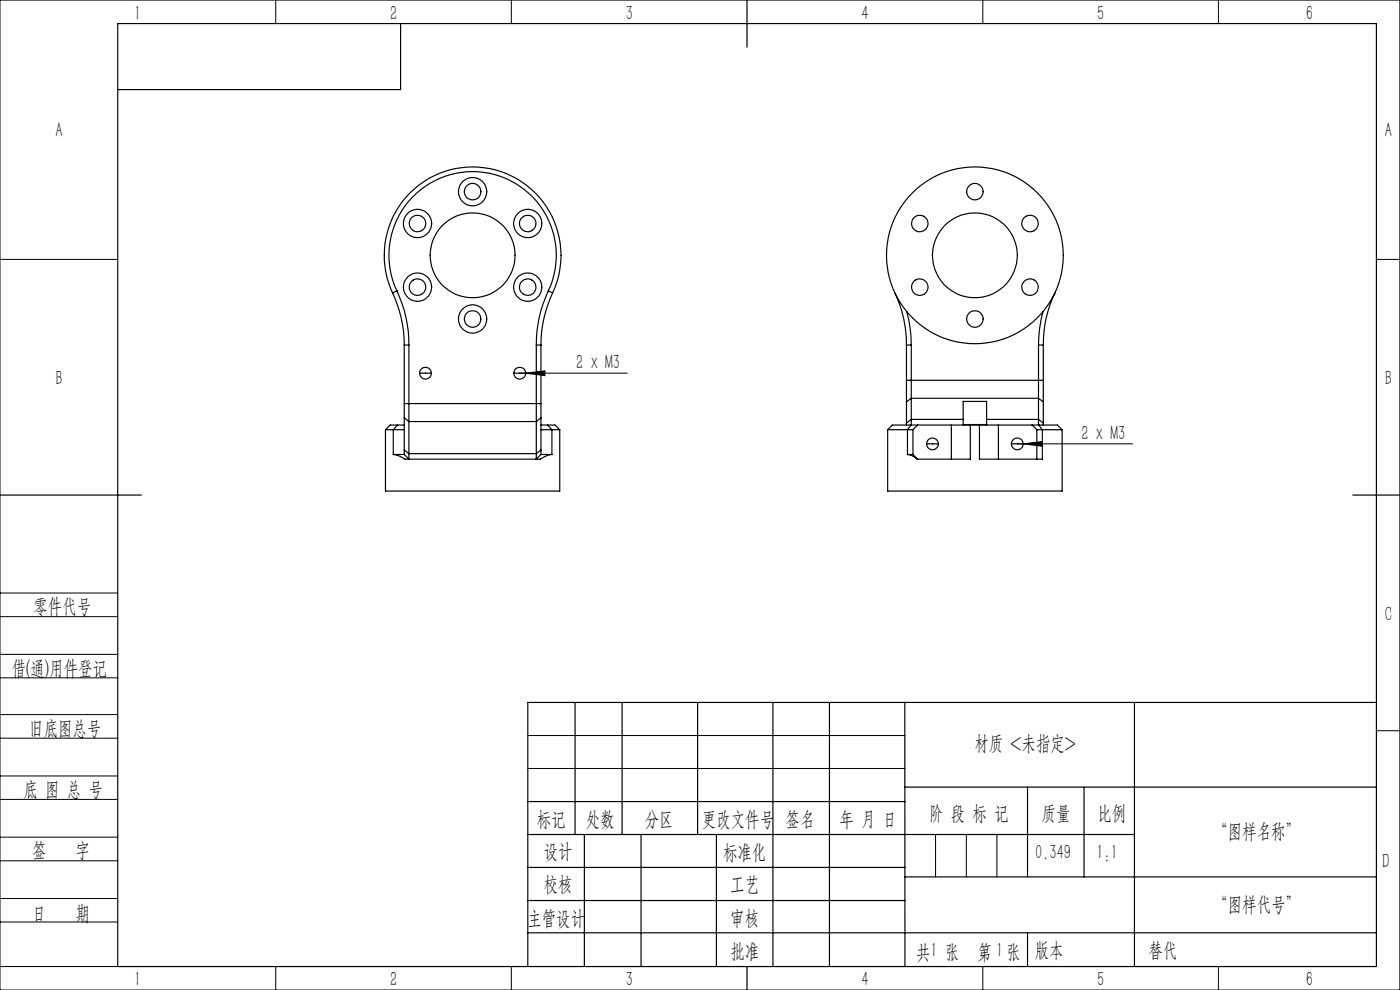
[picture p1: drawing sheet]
<svg xmlns="http://www.w3.org/2000/svg" width="297mm" height="210mm" viewBox="0 0 297 210" stroke-linecap="round" stroke-linejoin="round" font-family="sans-serif">
<g fill="none" stroke="#000" stroke-width=".21">
<path d="M0 0h297v210h-297zM58.5 0v5M108.5 0v5M208.5 0v5M258.5 0v5M0 55h25M292 55h5M110.2 79.2h22.9M111.5 79.2l4.1-.5v1zM215.8 94.1h24.4M217.1 94.1l4.1-.4v1zM0 138.8h25"/>
<path d="M0 125.8h25M0 130.8h25M0 143.8h25M0 156.6h25M0 151.6h25M112 156h80M292 155h5M0 169.6h25M0 164.6h25M0 177.6h25M112 163h80M198.5 177v9"/>
<path d="M205 177v9M211.5 177v9M0 182.6h25M0 190.6h25M0 195.6h25M0 205h25M58.5 205v5M108.5 205v5M208.5 205v5M258.5 205v5"/>
</g>
<g fill="none" stroke="#000" stroke-width=".25">
<path d="M25 5h267v200h-267zM85 5v14h-60M158.5 0v10M83.3 62.2a26.1 26.1 0 0 1 2.5 11M83.3 62.2a18.8 18.8 0 0 1 17-26.8 18.8 18.8 0 0 1 16.9 26.8M84.2 61.7a27 27 0 0 1 2.5 11.5M84.2 61.7a17.7 17.7 0 0 1 16.1-25.3 17.7 17.7 0 0 1 16 25.3M84.2 61.7l-.9 .5M85.8 73.2h.9M85.8 73.2v12.4M86.7 73.2v16.2M89 79.2a1.25 1.25 0 0 0 1.3 1.2 1.25 1.25 0 0 0 1.2-1.2"/>
<path d="M89 79.2a1.25 1.25 0 0 1 1.3-1.3 1.25 1.25 0 0 1 1.2 1.3M89 79.2h2.5M109 79.2a1.25 1.25 0 0 0 1.3 1.2 1.25 1.25 0 0 0 1.2-1.2M109 79.2a1.25 1.25 0 0 1 1.3-1.3 1.25 1.25 0 0 1 1.2 1.3M109 79.2h2.5M113.8 73.2v16.2M113.8 73.2h1M114.8 73.2v12.4M116.3 61.7a27 27 0 0 0-2.5 11.5M116.3 61.7l.9 .5M117.2 62.2a26.1 26.1 0 0 0-2.4 11M189.8 62.2a24.8 24.8 0 0 1 2.5 11"/>
<path d="M192.3 73.2h1M192.3 73.2v7.5M192.4 66.1a28 28 0 0 1 .9 7.1M193.3 73.2v11.3M220.3 73.2v11.3M220.3 73.2h1M221.3 66.1a28 28 0 0 0-1 7.1M221.3 73.2v7.5M223.8 62.2a24.8 24.8 0 0 0-2.5 11M81.8 91.1v13.1h36.9v-13.1M81.8 91.1h1.6M83.4 96.4l1.5 .4a2.48 2.48 0 0 0 1.8 .6"/>
<path d="M83.4 96.4h2.4M83.4 91.1h2.3M83.4 91.1v5.3M84.3 90.2h1.5M84.3 90.2h-1.5l-1 .9M84.3 90.2l-.9 .9M85.8 85.6v3M85.8 95.5v.9M85.8 85.6h29M85.8 88.6v6.9M85.8 88.6l.9 .8M85.8 95.5l.9 .7"/>
<path d="M85.8 96.4l.9 1M86.7 96.2v1.2M86.7 89.4v6.8M86.7 89.4h27.1M86.7 96.2h27.1M86.7 97.4h27.1M113.8 96.2v1.2M113.8 89.4v6.8M114.8 85.6v3M114.8 95.5v.9M114.8 96.4h2.3M114.8 90.2h1.4"/>
<path d="M114.8 88.6v6.9M114.8 88.6l-1 .8M114.8 95.5l-1 .7M114.8 96.4l-1 1M114.8 91.1h.1M114.8 91.1h2.3M116.2 90.2h1.6l.9 .9M116.2 90.2l.9 .9M117.1 96.4l-1.1 .3-1.4 .7h-.8M117.1 91.1h1.6M117.1 91.1v5.3M188.3 91.1v13.1h37v-13.1"/>
<path d="M188.3 91.1h4.2M192.3 89.7v.5M192.3 80.7v4.6M192.3 85.3v4.4M192.3 80.7h29M192.5 96.4a3.6 3.6 0 0 1 2.1 1h.1M192.5 96.4h1.2M192.5 91.1h1.2M192.5 91.1v5.3M193.3 90.2h1.4M193.3 90.2h-4l-1 .9M193.3 90.2l-.8 .9"/>
<path d="M193.3 89v1.1M193.3 89h11M193.3 84.5v4.5M193.3 90.1h.1M193.3 89l-1 .7M193.3 84.5h27M193.3 84.5l-1 .8M193.3 90.1l-.1 .1M193.7 96.4l1 1M193.7 91.1v5.3M194.7 97.4h7.1M194.7 90.2l-1 .9"/>
<path d="M194.7 90.2h7.1M196.6 94.1a1.25 1.25 0 0 0 1.2 1.3 1.25 1.25 0 0 0 1.3-1.3M196.6 94.1a1.25 1.25 0 0 1 1.2-1.2 1.25 1.25 0 0 1 1.3 1.2M196.6 94.1h2.5M201.8 90.2h4M201.8 90.2v7.2M204.3 90.1h5M204.3 90.2v-5h5v5M205.8 90.2v7.2h-4M205.8 90.2h2M207.8 90.2h4M207.8 90.2v7.2h4"/>
<path d="M209.3 89h11M211.8 97.4h8.2M211.8 90.2h7.2M211.8 90.2v7.2M214.6 94.1a1.25 1.25 0 0 1 1.2-1.2 1.25 1.25 0 0 1 1.3 1.2M214.6 94.1a1.25 1.25 0 0 0 1.2 1.3 1.25 1.25 0 0 0 1.3-1.3M214.6 94.1h2.5M219 90.2h1.3M219 90.2l1 .9M220 91.1h1.1M220 91.1v6.3M220.3 90.1v.1"/>
<path d="M220.3 89v1.1M220.3 89l1 .7M220.3 84.5v4.5M220.3 84.5l1 .8M220.3 90.1l.1 .1M220.3 90.2h4l1 .9M220.3 90.2l.8 .9M221.1 91.1h4.2M221.1 91.1v6.3h-1.1M221.3 89.7v.5M221.3 80.7v4.6M221.3 85.3v4.4"/>
<path d="M0 105h30M287 105h10M122 149v28M132 149v28M148 149v28M164 149v56M176 149v56M191.9 149l.1 56M240.7 149v56M292 149h-180v56M112 177h128.7M112 170h80"/>
<path d="M124 177v28M136 177v28M152 177v28M191.9 167h100.1M218 167v18.9M230 167v19M112 197.9h180M112 184h80M112 191h80M192 186h100M218 197.9v7.1M158.5 205v5"/>
<circle cx="88.6" cy="47.4" r="1.75"/>
<circle cx="88.6" cy="47.4" r="3"/>
<circle cx="100.2" cy="40.7" r="1.75"/>
<circle cx="100.3" cy="54.2" r="9"/>
<circle cx="100.3" cy="40.7" r="2.99"/>
<circle cx="111.9" cy="47.4" r="1.75"/>
<circle cx="111.9" cy="47.4" r="3"/>
<circle cx="195.1" cy="47.4" r="1.75"/>
<circle cx="206.8" cy="54.2" r="9"/>
<circle cx="206.8" cy="54.2" r="18.8"/>
<circle cx="206.8" cy="40.7" r="1.75"/>
<circle cx="218.5" cy="47.4" r="1.74"/>
<circle cx="88.6" cy="60.9" r="1.75"/>
<circle cx="88.6" cy="60.9" r="2.99"/>
<circle cx="100.3" cy="67.6" r="1.76"/>
<circle cx="100.3" cy="67.6" r="2.99"/>
<circle cx="111.9" cy="60.9" r="2.99"/>
<circle cx="112" cy="60.9" r="1.75"/>
<circle cx="195.1" cy="60.9" r="1.74"/>
<circle cx="206.8" cy="67.6" r="1.75"/>
<circle cx="218.5" cy="60.9" r="1.75"/>
</g>
<path d="M111.5 79.2l4.1-.5v1zM217.1 94.1l4.1-.4v1z" fill="#000"/>
<g font-size="4.4">
<text x="28.5" y="4.1">1</text>
<text x="82.7" y="4.1">2</text>
<text x="132.7" y="4.1">3</text>
<text x="182.7" y="4.1">4</text>
<text x="232.7" y="4.1">5</text>
<text x="277" y="4.1">6</text>
<text x="11.8" y="29.1">A</text>
<text x="293.8" y="29.1">A</text>
<text x="11.8" y="81.6">B</text>
<text x="122.2" y="78.3">2 x M3</text>
<text x="293.8" y="81.6">B</text>
<text x="229.4" y="93.3">2 x M3</text>
<text x="7.1" y="130.1">零件代号</text>
<text x="293.7" y="131.6">C</text>
<text x="2.5" y="143.2">借(通)用件登记</text>
<text x="6.2" y="155.8">旧底图总号</text>
<text x="206.7" y="159.1">材质 &lt;未指定&gt;</text>
<text x="5" y="168.9">底 图 总 号</text>
<text x="197.1" y="173.8">阶 段 标 记</text>
<text x="221" y="173.8">质量</text>
<text x="232.8" y="173.8">比例</text>
<text x="113.9" y="175.2">标记</text>
<text x="124.3" y="175.2">处数</text>
<text x="136.8" y="175.2">分区</text>
<text x="148.9" y="175.2">更改文件号</text>
<text x="166.7" y="175.2">签名</text>
<text x="178.1" y="175.2">年 月 日</text>
<text x="257.4" y="177.8">“图样名称”</text>
<text x="6.8" y="181.9">签</text>
<text x="16" y="181.9">字</text>
<text x="115.3" y="182.1">设计</text>
<text x="153.4" y="182.1">标准化</text>
<text x="219.6" y="182.1">0.349</text>
<text x="232.6" y="182.1">1:1</text>
<text x="293.2" y="184.1">D</text>
<text x="115.3" y="189">校核</text>
<text x="154.9" y="189">工艺</text>
<text x="6.8" y="195.2">日</text>
<text x="16" y="195.2">期</text>
<text x="111.9" y="196.2">主管设计</text>
<text x="154.9" y="196.2">审核</text>
<text x="257.4" y="193.2">“图样代号”</text>
<text x="154.9" y="203.1">批准</text>
<text x="194.4" y="203.4">共 张</text>
<text x="197.4" y="203.1">1</text>
<text x="207.4" y="203.4">第 张</text>
<text x="211.3" y="203.1">1</text>
<text x="219.5" y="203.1">版本</text>
<text x="243.6" y="203.1">替代</text>
<text x="28.5" y="209.1">1</text>
<text x="82.7" y="209.1">2</text>
<text x="132.7" y="209.1">3</text>
<text x="182.7" y="209.1">4</text>
<text x="232.7" y="209.1">5</text>
<text x="277" y="209.1">6</text>
</g>
</svg>
